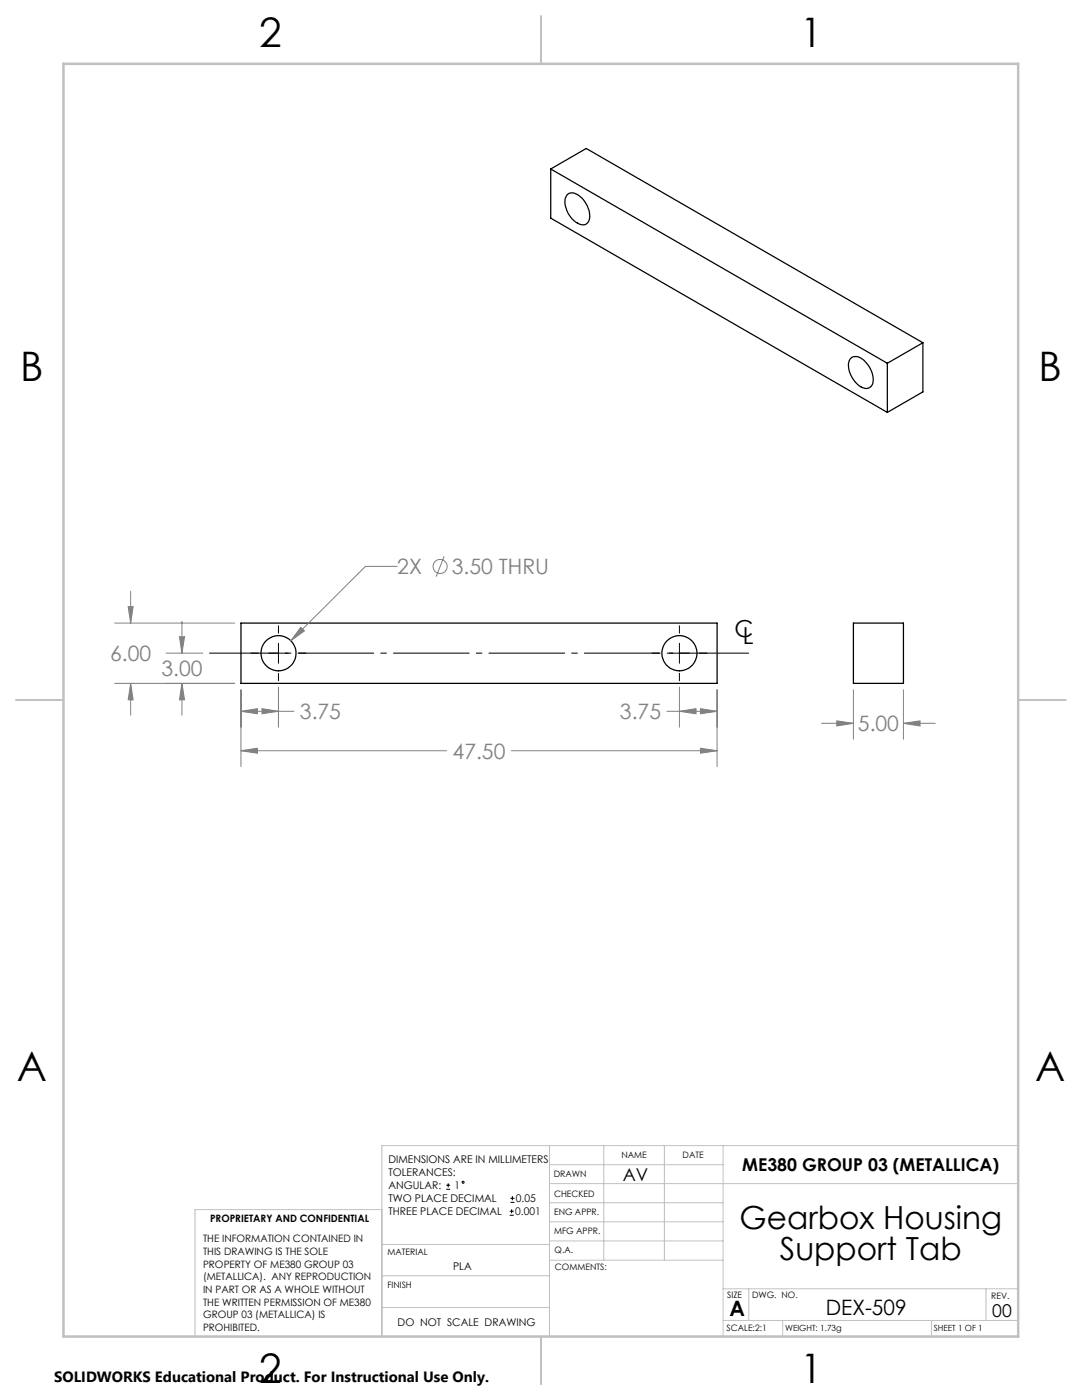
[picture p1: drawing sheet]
<svg xmlns="http://www.w3.org/2000/svg" width="216mm" height="279mm" viewBox="0 0 216 279" stroke-linecap="round" stroke-linejoin="round" font-family="sans-serif">
<g fill="none" stroke="#000" stroke-width=".25">
<path d="M109.9 33.7v9.8l67.2 38.8M109.9 33.7l67.2 38.8M109.9 33.7l7.1-4.1 67.1 38.8M113.2 38.8a1.82 1.82 0 0 1 2.5 .4 5 5 0 0 1 1.8 4.7 1.39 1.39 0 0 1-2.3 .6 4.8 4.8 0 0 1-2.3-5.2zM169.8 71.4a2.04 2.04 0 0 1 2.8 .7 4.6 4.6 0 0 1 1.4 4.8 1.63 1.63 0 0 1-2.6 .1 5.1 5.1 0 0 1-1.9-5.1zM177.1 72.5v9.8M184.1 68.4l-7 4.1M184.1 68.4v9.8l-7 4.1M48.1 124.4h95v12h-95zM170.3 124.4h10v12h-10z"/>
<circle cx="55.6" cy="130.4" r="3.5"/>
<circle cx="135.6" cy="130.4" r="3.5"/>
</g>
<g fill="none" stroke="#808080" stroke-width=".2">
<path d="M26.1 118v6.4M79.3 113h-6.4l-14.9 14.9M88.6 111l-1.6 4.1M22.9 124.4h23.9M22.9 136.4h23.9M25.6 121.1h1l-.5 3.3zM26.1 136.4l.5 3.3h-1zM26.1 136.4v6.3M33.1 130.4h7.4M35.8 127.1h1l-.5 3.3zM36.3 136.4l.5 3.3h-1zM36.3 124v6.4"/>
<path d="M36.3 136.4v6.3M48.1 137.7v15.3M55.6 137.1v8M60 125.2l.7 .7-2.7 2zM135.6 137.1v8M143.1 137.7v15.3M170.3 137.7v9.8M180.3 137.7v9.8M48.1 149.8l3.3-.5v1zM48.1 142l3.3-.6v1.1zM48.1 149.8h41M48.1 142h10.6"/>
<path d="M52.3 141.4l3.3 .6-3.3 .5zM102 149.8h41.1M133.1 142h10M135.6 142l3.3-.6v1.1zM139.8 149.3l3.3 .5-3.3 .5zM139.8 141.4l3.3 .6-3.3 .5zM163.9 144.4h6.4M167 143.9l3.3 .5-3.3 .5zM180.3 144.4l3.3-.5v1zM180.3 144.4h6.3"/>
<circle cx="87.8" cy="113.1" r="1.41"/>
</g>
<g fill="none" stroke="#000" stroke-width=".2">
<path d="M50.1 130.4h1.5M53.6 130.4h4M55.6 124.9v1.5M55.6 128.4v4M55.6 134.4v1.5M59.6 130.4h1.5M130.1 130.4h1.5M133.6 130.4h4M135.6 124.9v1.5M135.6 128.4v4M135.6 134.4v1.5M139.6 130.4h1.5"/>
<path d="M89 237.3h.8M89 236.5h.8M89.4 236.1v.9M101.8 240h.9M101.8 239.1h.9M102.2 238.7v.8M101.7 242.5h.8M101.7 241.7h.8M102.1 241.3v.8"/>
<circle cx="92.4" cy="235.9" r=".2"/>
</g>
<path d="M41.7 130.3h107.7" fill="none" stroke="#000" stroke-width=".2" stroke-dasharray="15.2 1.3 1.3 1.3" stroke-dashoffset="1.4" stroke-linecap="butt"/>
<g fill="none" stroke="#c0c0c0" stroke-width=".2">
<path d="M109.6 228.6v38.1M109.6 232.4h34.7M109.6 236.2h93.6M120.5 228.6v22.9M132.6 228.6v22.9M144.3 228.6v38.1M203.2 228.6h-127v38.1M76.2 254.6h33.4M76.2 248.4h33.4M76.2 241.4h-37.3v25.3M109.6 251.5h34.7M109.6 240h34.7"/>
<path d="M109.6 243.8h34.7M109.6 247.7h34.7M144.3 257.2h58.9M149.4 257.2v6.3M196.7 257.2v6.3M76.2 260.9h33.4M144.3 263.5h58.9M156.2 263.5v3.2M185.9 263.5v3.2"/>
</g>
<path d="M108 3.2v9.5M3.1 139.7h9.6M203.2 139.7h9.5M108 266.7v9.6" fill="none" stroke="#c0c0c0" stroke-width=".25"/>
<path d="M12.7 12.7h190.5v254h-190.5z" fill="none" stroke="#c0c0c0" stroke-width=".5"/>
<path d="M48.1 149.8l3.3-.5v1zM139.8 149.3l3.3 .5-3.3 .5zM25.6 121.1h1l-.5 3.3zM26.1 136.4l.5 3.3h-1zM36.3 136.4l.5 3.3h-1zM35.8 127.1h1l-.5 3.3zM52.3 141.4l3.3 .6-3.3 .5zM48.1 142l3.3-.6v1.1zM135.6 142l3.3-.6v1.1zM139.8 141.4l3.3 .6-3.3 .5zM60 125.2l-2 2.7 2.7-2zM167 143.9l3.3 .5-3.3 .5zM180.3 144.4l3.3-.5v1z" fill="#808080"/>
<g font-size="8.1">
<text x="51.7" y="9.3">2</text>
<text x="159.7" y="9.3">1</text>
<text x="4" y="76">B</text>
<text x="207.2" y="76">B</text>
<text x="3.3" y="215.7">A</text>
<text x="206.5" y="215.7">A</text>
<text x="51.7" y="276">2</text>
<text x="159.7" y="276">1</text>
</g>
<g font-size="6.3">
<text x="147.6" y="245.4">Gearbox Housing</text>
<text x="155.6" y="251.4">Support Tab</text>
</g>
<g font-size="4.7">
<text x="146.5" y="127.2">C</text>
<text x="148.2" y="128.6">L</text>
</g>
<g font-size="4.2" fill="#808080">
<text x="79.3" y="114.6">2X</text>
<text x="90.2" y="114.6">3.50 THRU</text>
<text x="22" y="131.9">6.00</text>
<text x="32.2" y="135">3.00</text>
<text x="59.8" y="143.5">3.75</text>
<text x="123.7" y="143.5">3.75</text>
<text x="171.2" y="146">5.00</text>
<text x="90.3" y="151.4">47.50</text>
</g>
<g font-size="4.2">
<text x="145.6" y="262.7">A</text>
<text x="164.8" y="262.4">DEX-509</text>
</g>
<g font-size="3.5">
<text x="148.1" y="233.6">ME380 GROUP 03 (METALLICA)</text>
<text x="124.3" y="235.6">AV</text>
<text x="198" y="262.8">00</text>
</g>
<text font-size="3" x="10.8" y="275.7">SOLIDWORKS Educational Product. For Instructional Use Only.</text>
<g font-size="2.1">
<text x="77.5" y="232.2">DIMENSIONS ARE IN MILLIMETERS</text>
<text x="77.5" y="234.7">TOLERANCES:</text>
<text x="77.5" y="237.3">ANGULAR:</text>
<text x="77.5" y="239.9">TWO PLACE DECIMAL</text>
<text x="90.7" y="237.3">1</text>
<text x="102.9" y="239.9">0.05</text>
<text x="77.5" y="242.5">THREE PLACE DECIMAL</text>
<text x="102.8" y="242.5">0.001</text>
<text x="90.4" y="253.4">PLA</text>
<text x="79.3" y="264.6">DO NOT SCALE DRAWING</text>
</g>
<g font-size="2">
<text x="41.9" y="244">PROPRIETARY AND CONFIDENTIAL</text>
<text x="40.5" y="248">THE INFORMATION CONTAINED IN</text>
<text x="40.5" y="250.5">THIS DRAWING IS THE SOLE</text>
<text x="40.5" y="253">PROPERTY OF ME380 GROUP 03</text>
<text x="40.5" y="255.5">(METALLICA). ANY REPRODUCTION</text>
<text x="40.5" y="258.1">IN PART OR AS A WHOLE WITHOUT</text>
<text x="40.5" y="260.6">THE WRITTEN PERMISSION OF ME380</text>
<text x="40.5" y="263.1">GROUP 03 (METALLICA) IS</text>
<text x="40.5" y="265.6">PROHIBITED.</text>
</g>
<g font-size="1.8">
<text x="124" y="231.1">NAME</text>
<text x="136.2" y="231.1">DATE</text>
<text x="110.5" y="234.8">DRAWN</text>
<text x="110.5" y="238.9">CHECKED</text>
<text x="110.6" y="242.5">ENG APPR.</text>
<text x="77.3" y="250.5">MATERIAL</text>
<text x="110.6" y="246.3">MFG APPR.</text>
<text x="110.7" y="250">Q.A.</text>
<text x="77.3" y="257">FINISH</text>
<text x="110.7" y="253.5">COMMENTS:</text>
<text x="145.1" y="259">SIZE</text>
<text x="150.1" y="259.1">DWG. NO.</text>
<text x="197.8" y="259.2">REV.</text>
<text x="145" y="265.7">SCALE:2:1</text>
</g>
<g font-size="1.7">
<text x="156.7" y="265.7">WEIGHT: 1.73g</text>
<text x="186.3" y="265.7">SHEET 1 OF 1</text>
</g>
</svg>
